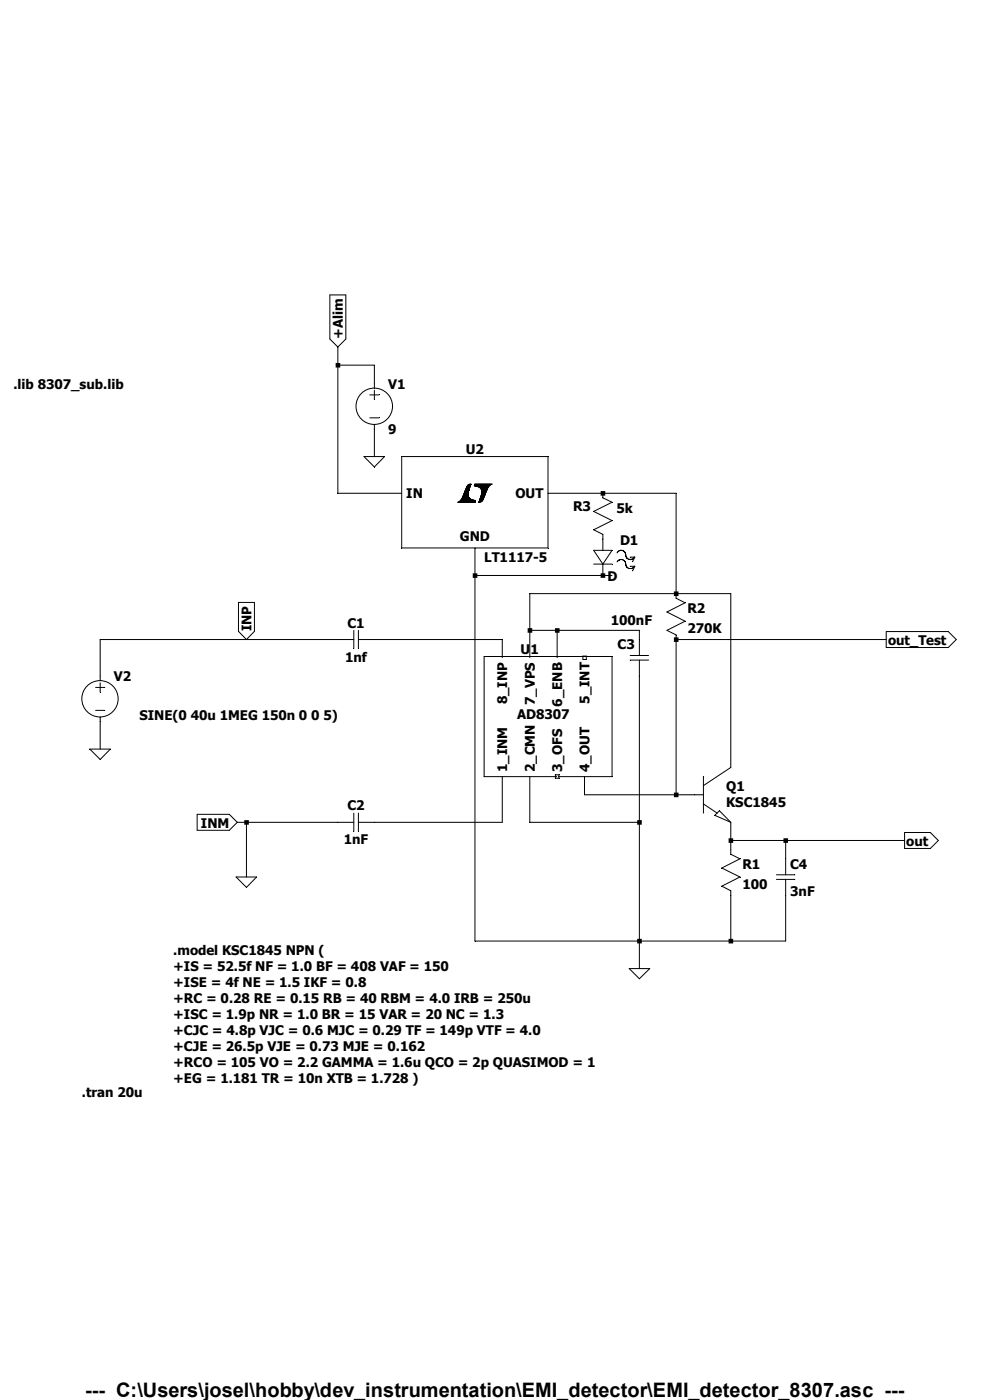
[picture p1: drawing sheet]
<svg xmlns="http://www.w3.org/2000/svg" width="210mm" height="297mm" viewBox="0 0 210 297" stroke-linecap="round" stroke-linejoin="round" font-family="sans-serif">
<g fill="none" stroke="#000" stroke-width=".21">
<path d="M78.4 83.8h2M78.4 88.6h2M79.4 81.4v.9M79.4 82.8v2M79.4 90.1v1M71.7 135.7h3.4M75.1 133.7v3.9M76 135.7h3.4M76 133.7v3.9M133.7 139.1h3.9M135.6 135.7v3.4M20.3 145.8h1.9"/>
<path d="M20.3 150.7h1.9M21.3 143.4v1M21.3 144.9v1.9M21.3 152.1v1M133.7 140h3.9M135.6 140v3.4M71.7 174.5h3.4M75.1 172.5v3.9M76 172.5v3.9M76 174.5h3.4M147.3 168.6h1.9M149.2 170.6l2.9 1.9"/>
<path d="M149.2 164.8v7.7M151.6 173l1-1 2.4 2.5zM155 162.8l-5.8 3.9M155 180.3v.9l2 1-3.9 1.9 3.9 2-3.9 1.9 1.9 1v.9M164.7 185.6h3.9M164.7 186.6h3.9M166.7 182.2v3.4M166.7 186.6v3.3"/>
<circle cx="79.4" cy="86.2" r="3.9"/>
<circle cx="21.2" cy="148.3" r="3.9"/>
</g>
<path d="M102.7 139.3h27.1v25.5h-27.1z" fill="#fff"/>
<path d="M102.7 139.3h27.1v25.5h-27.1zM117.8 164.4h.8v.7h-.8z" fill="none" stroke="#000" stroke-width=".21"/>
<path d="M123.7 139.2h.7v.7h-.7z" fill="none" stroke="#000" stroke-width=".21"/>
<path d="M85.2 96.9h31v19.3h-31z" fill="#fff"/>
<g fill="none" stroke="#000" stroke-width=".21">
<path d="M70 62.6h3.4v9.3l-1.7 1.7-1.7-1.7zM71.7 73.6v31h13.5M71.7 77.5h7.7v3.9M77.2 96.9h4.4l-2.2 2.2zM79.4 91.1v5.8M85.2 96.9h31v19.3h-31zM97.1 106.6h3.7M97.4 106.4h3.4M97.5 106.4h3.3M97.5 106.3h3.3M97.6 106.3h3.2M97.7 106.2h3.2"/>
<path d="M97.8 106.1h2.6M97.8 106.1h2.8M97.8 106h2.3M97.9 106h2M97.9 105.9h2M98 105.8l1.8 .1M98 105.8h1.7M98 105.7h1.6M98 105.7h1.5M98.1 105.6h1.3M98.1 105.5h1.3M98.2 105.4h1.2"/>
<path d="M98.2 105.3h1.2M98.2 105.3h1.1M98.3 105.2h1M98.3 105.1h1M98.3 105h1M98.4 104.9h.9M98.4 104.8h.9M98.5 104.7h.8M98.5 104.6h.8M98.5 104.5h.8M98.6 104.4h.7M98.6 104.5h.7"/>
<path d="M98.6 104.4h.8M98.6 104.3h.8M98.6 104.2h.8M98.7 104.1h.7M98.7 104h.8M98.7 104h.7M98.8 103.9h.7M98.8 103.8h.7M98.8 103.7h.8M98.9 103.6h.7M98.9 103.5h.7M99 103.4h.7"/>
<path d="M99.1 103.3h.6M99.1 103.2h.6M99.2 103h.6M99.3 103h.5M99.3 104.6h-.8M99.4 102.8h.5M99.5 102.8h.4M99.6 102.7h.3M99.6 103.7l-.8 .1M99.7 103.3h-.7M99.7 102.7h.2M99.8 103.1h-.7"/>
<path d="M99.9 102.9h-.6M100.6 103h3.2M100.6 103.1h3.2M100.7 103h3.2M100.7 102.8h3.4M100.7 102.7h3.7M100.8 102.7h3.6M100.8 116.2v83.4h65.9v-9.7M100.8 106.5h-3.6M100.9 103.2h2.8M101.2 103.2h2.5M101.3 103.3h2.3"/>
<path d="M101.5 103.3h2.1M101.6 106.6h.2M101.6 106.4h.6M101.6 106.4h.5M101.6 106.3h.6M101.7 103.4h1.8M101.7 106.2h.7M101.7 106.2h.6M101.7 106.1h.7M101.8 106h.6M101.8 105.9h.7M101.8 106h.7"/>
<path d="M101.8 103.5h1.7M101.9 105.8h.6M101.9 105.7h.7M101.9 103.5h1.6M101.9 103.6h1.5M101.9 105.5h.8M101.9 105.6h.7M102 103.6h1.4M102 105.4h.7M102 106.5h-.4M102 103.7h1.4M102 105.3h.7"/>
<path d="M102.1 103.7h1.3M102.1 105.1h.7M102.1 105.2h.7M102.1 103.8h1.2M102.1 105h.8M102.1 104.9h.8M102.2 103.9h1.1M102.2 104h1.1M102.2 104.9h.7M102.2 104.1h1.1M102.2 104.1h1M102.2 104.2h1"/>
<path d="M102.2 104.7h.8M102.2 104.6h.8M102.2 104.3h.9M102.2 104.4h.9M102.2 104.5h.8M102.2 104.5h.9M102.3 106.3h-.6M102.5 105.8l-.7 .1M102.6 105.6l-.7 .1M102.7 105.4l-.7 .1M102.8 105.2h-.8M103 104.8h-.8"/>
<path d="M103 104.6h-.8M103.1 104.4h-.9M103.2 104.1l-1 .1M103.3 103.9l-1.1 .1M104.1 102.9h-3.4M116.2 104.6h27.2v22.3l1.9 1-3.8 1.9 3.8 2-3.8 1.9 1.9 1v33.9M125.9 119.7h3.9M125.9 116.8h3.9l-1.9 2.9zM127.9 104.6v1l1.9 1-3.9 1.9 3.9 1.9-3.9 2 2 1v3.4M127.9 119.7v2.4M130.9 117.3a1.03 1.03 0 0 1 1.3-.5 1.03 1.03 0 0 1 .6 1.3 .96 .96 0 0 0 .9 .6 .96 .96 0 0 0 .9-.5M130.9 119.2a1.04 1.04 0 0 1 1.3-.4 1.04 1.04 0 0 1 .6 1.2l.6 .6h.7l.5-.5"/>
<path d="M133.7 118.2h1l-.5 1M50.6 127.8h3.4v6.1l-1.7 1.8-1.7-1.8zM71.7 135.7h-50.4v7.7M79.4 135.7h27.2v3.8M100.8 122.1h29M112.4 139.5v-13.6h42.6v36.9M112.4 133.7h23.2v2M118.2 133.7v5.8M133.7 120.1h1l-.5 1M143.4 135.7h44.6M188 134h13.2l1.7 1.7-1.7 1.7h-13.2zM19 158.9h4.4l-2.1 2.2z"/>
<path d="M21.3 153.1v5.8M135.6 143.4v62.1M41.8 172.8h6.8l1.7 1.7-1.7 1.6h-6.8zM50.3 174.5h21.4M52.3 174.5v11.6M106.6 164.8v9.7h-27.2M112.4 164.8v9.7h23.2M124 164.8v3.8h23.3M155 174.5v5.8M155 178.3h36.9M166.7 178.3v3.9M191.9 176.6h5.5l1.7 1.7-1.7 1.7h-5.5z"/>
<path d="M50.1 186.1h4.3l-2.1 2.2zM155 189.9v9.7M133.5 205.5h4.3l-2.2 2.1z"/>
</g>
<g fill="#000">
<path d="M135.2 199.2h.9v1h-.9zM143 125.5h.9v.9h-.9zM143 135.2h.9v1h-.9zM143 168.1h.9v1h-.9zM154.6 177.8h.9v1h-.9zM154.6 199.2h.9v1h-.9zM166.2 177.8h1v1h-1z" fill-rule="evenodd"/>
<path d="M51.8 174h1v1h-1zM71.2 77h1v1h-1zM100.3 121.6h1v1h-1zM111.9 133.3h1v.9h-1zM117.7 133.3h1v.9h-1zM127.4 104.2h1v1h-1zM127.4 121.6h1v1h-1zM135.2 174h.9v1h-.9z" fill-rule="evenodd"/>
</g>
<text font-size="4.2" x="18.1" y="296.3">--- C:\Users\josel\hobby\dev_instrumentation\EMI_detector\EMI_detector_8307.asc ---</text>
<g font-size="2.8">
<text x="72.7" y="71.9" transform="rotate(-90 72.7 71.9)">+Alim</text>
<text x="2.8" y="82.5">.lib 8307_sub.lib</text>
<text x="82.3" y="82.5">V1</text>
<text x="82.3" y="92.2">9</text>
<text x="98.8" y="96.4">U2</text>
<text x="86.2" y="105.7">IN</text>
<text x="109.3" y="105.7">OUT</text>
<text x="121.6" y="108.5">R3</text>
<text x="130.8" y="108.8">5k</text>
<text x="97.6" y="114.7">GND</text>
<text x="102.7" y="119.3">LT1117-5</text>
<text x="131.5" y="115.7">D1</text>
<text x="128.9" y="123.2">D</text>
<text x="145.8" y="130">R2</text>
<text x="53.3" y="133.9" transform="rotate(-90 53.3 133.9)">INP</text>
<text x="73.7" y="133.1">C1</text>
<text x="129.6" y="132.5">100nF</text>
<text x="131" y="137.7">C3</text>
<text x="145.8" y="134.3">270K</text>
<text x="188.4" y="136.8">out_Test</text>
<text x="73.2" y="140.4">1nf</text>
<text x="110.4" y="138.7">U1</text>
<text x="24.1" y="144.5">V2</text>
<text x="107.6" y="149.4" transform="rotate(-90 107.6 149.4)">8_INP</text>
<text x="113.5" y="149.6" transform="rotate(-90 113.5 149.6)">7_VPS</text>
<text x="119.3" y="149.9" transform="rotate(-90 119.3 149.9)">6_ENB</text>
<text x="125.1" y="149.3" transform="rotate(-90 125.1 149.3)">5_INT</text>
<text x="29.6" y="152.7">SINE(0 40u 1MEG 150n 0 0 5)</text>
<text x="109.7" y="152.5">AD8307</text>
<text x="107.6" y="163.8" transform="rotate(-90 107.6 163.8)">1_INM</text>
<text x="113.5" y="163.8" transform="rotate(-90 113.5 163.8)">2_CMN</text>
<text x="119.3" y="163.8" transform="rotate(-90 119.3 163.8)">3_OFS</text>
<text x="125.1" y="163.8" transform="rotate(-90 125.1 163.8)">4_OUT</text>
<text x="154.1" y="167.8">Q1</text>
<text x="73.7" y="171.9">C2</text>
<text x="154.1" y="171.2">KSC1845</text>
<text x="42.6" y="175.6">INM</text>
<text x="72.9" y="179.2">1nF</text>
<text x="192.2" y="179.4">out</text>
<text x="157.5" y="184.3">R1</text>
<text x="167.6" y="184.3">C4</text>
<text x="157.5" y="188.6">100</text>
<text x="167.6" y="190.1">3nF</text>
<text x="36.7" y="202.7">.model KSC1845 NPN (</text>
<text x="36.7" y="206.1">+IS = 52.5f NF = 1.0 BF = 408 VAF = 150</text>
<text x="36.7" y="209.5">+ISE = 4f NE = 1.5 IKF = 0.8</text>
<text x="36.7" y="212.9">+RC = 0.28 RE = 0.15 RB = 40 RBM = 4.0 IRB = 250u</text>
<text x="36.7" y="216.3">+ISC = 1.9p NR = 1.0 BR = 15 VAR = 20 NC = 1.3</text>
<text x="36.7" y="219.7">+CJC = 4.8p VJC = 0.6 MJC = 0.29 TF = 149p VTF = 4.0</text>
<text x="36.7" y="223.1">+CJE = 26.5p VJE = 0.73 MJE = 0.162</text>
<text x="36.7" y="226.4">+RCO = 105 VO = 2.2 GAMMA = 1.6u QCO = 2p QUASIMOD = 1</text>
<text x="17.4" y="232.7">.tran 20u</text>
<text x="36.7" y="229.8">+EG = 1.181 TR = 10n XTB = 1.728 )</text>
</g>
</svg>
